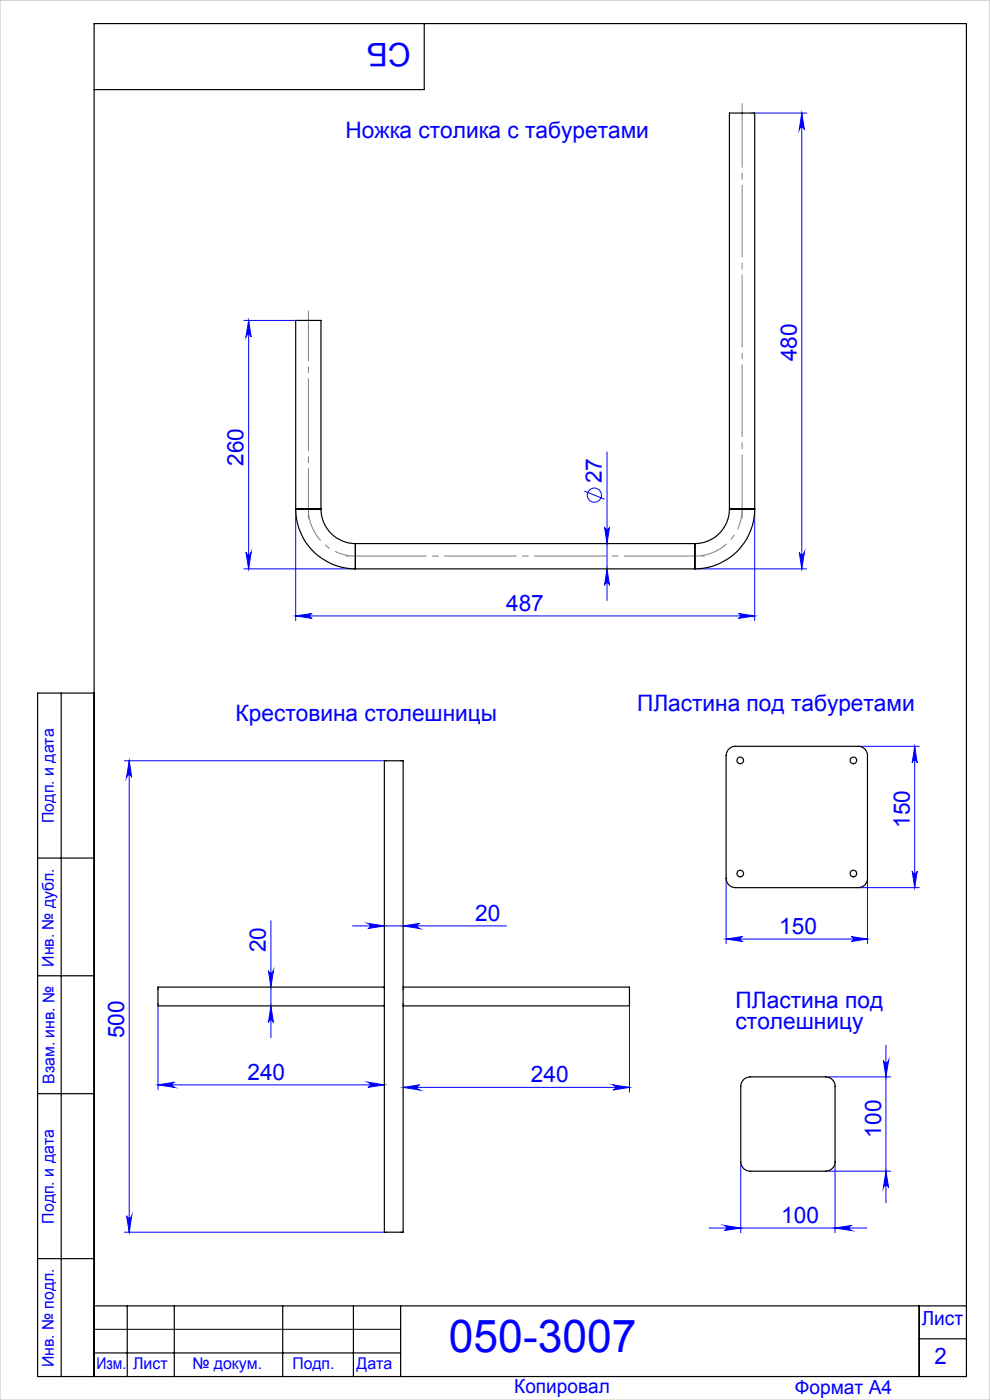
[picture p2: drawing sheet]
<svg xmlns="http://www.w3.org/2000/svg" width="210mm" height="297mm" viewBox="0 0 210 297" stroke-linecap="round" stroke-linejoin="round" font-family="sans-serif">
<g fill="none" stroke="#00f" stroke-width=".21">
<path d="M159.5 24h11.6M170.1 24v96.7M170.1 24l.5 3.5a.55 .55 0 0 0-.5-.5 .55 .55 0 0 0-.6 .5zM51.7 68h11.7M52.7 68l.6 3.5a.55 .55 0 0 0-.6-.5 .55 .55 0 0 0-.5 .5zM52.7 68v52.7M128.8 95.9v31.5M52.2 117.2a.55 .55 0 0 0 .5 .5 .55 .55 0 0 0 .6-.5l-.6 3.5zM62.7 108v23.7M123.9 104.2l4.3 1.7M128.2 111.8a.53 .53 0 0 0 .6 .5 .53 .53 0 0 0 .5-.5l-.5 3.5zM160.1 108v23.7"/>
<path d="M169.5 117.2a.55 .55 0 0 0 .6 .5 .55 .55 0 0 0 .5-.5l-.5 3.5zM51.7 120.7h23.7M62.7 130.7l3.5-.6a.53 .53 0 0 0-.5 .6 .53 .53 0 0 0 .5 .5zM62.7 130.7h97.4M128.8 120.7l.5 3.5a.53 .53 0 0 0-.5-.6 .53 .53 0 0 0-.6 .6zM147.4 120.7h23.7M156.6 130.1l3.5 .6-3.5 .5a.53 .53 0 0 0 .5-.5 .53 .53 0 0 0-.5-.6zM182 158.3h13M194 158.3v30M194 158.3l.6 3.5a.53 .53 0 0 0-.6-.5 .53 .53 0 0 0-.5 .5zM26.4 161.4h55.1M27.4 161.4v100"/>
<path d="M27.4 161.4l.5 3.5a.55 .55 0 0 0-.5-.5 .55 .55 0 0 0-.6 .5zM57.5 195.3v24.8M74.8 196.4h32.7M78 195.9l3.5 .5-3.5 .6a.55 .55 0 0 0 .5-.6 .55 .55 0 0 0-.5-.5zM85.5 196.4l3.5-.5a.55 .55 0 0 0-.5 .5 .55 .55 0 0 0 .5 .6zM154 186.3v13.9M154 199.2h30M154 199.2l3.5-.5a.53 .53 0 0 0-.5 .5 .53 .53 0 0 0 .5 .5zM180.5 198.7l3.5 .5-3.5 .5a.53 .53 0 0 0 .6-.5 .53 .53 0 0 0-.6-.5zM182 188.3h13M184 186.3v13.9M193.5 184.8a.53 .53 0 0 0 .5 .5 .53 .53 0 0 0 .6-.5l-.6 3.5z"/>
<path d="M33.5 213.4v17.7M56.9 205.9a.53 .53 0 0 0 .6 .5 .53 .53 0 0 0 .5-.5l-.5 3.5zM57.5 213.4l.5 3.5a.53 .53 0 0 0-.5-.5 .53 .53 0 0 0-.6 .5zM133.5 213.4v18.3M33.5 230.1h48M33.5 230.1l3.5-.5a.55 .55 0 0 0-.5 .5 .55 .55 0 0 0 .5 .6zM78 229.6l3.5 .5-3.5 .6a.55 .55 0 0 0 .5-.6 .55 .55 0 0 0-.5-.5zM85.5 230.7h48M85.5 230.7l3.5-.6a.55 .55 0 0 0-.5 .6 .55 .55 0 0 0 .5 .5zM130 230.1l3.5 .6-3.5 .5a.55 .55 0 0 0 .5-.5 .55 .55 0 0 0-.5-.6zM175.2 228.5h13.7M187.4 225a.55 .55 0 0 0 .5 .5 .55 .55 0 0 0 .6-.5l-.6 3.5z"/>
<path d="M187.9 221.7v33.5M26.8 257.9a.55 .55 0 0 0 .6 .5 .55 .55 0 0 0 .5-.5l-.5 3.5zM153.6 260l3.5 .5-3.5 .6a.55 .55 0 0 0 .5-.6 .55 .55 0 0 0-.5-.5zM157.1 246.5v15M175.2 248.5h13.7M177.1 246.5v15M187.9 248.5l.6 3.5a.55 .55 0 0 0-.6-.6 .55 .55 0 0 0-.5 .6zM26.4 261.4h55.1M150.4 260.5h33.5M177.1 260.5l3.6-.5a.55 .55 0 0 0-.6 .5 .55 .55 0 0 0 .6 .6z"/>
<circle cx="126.1" cy="105" r="1.51"/>
</g>
<path d="M65.4 108a10 10 0 0 0 10 10M147.4 118a10 10 0 0 0 10-10" fill="none" stroke="#808080" stroke-width=".21" stroke-dasharray="15.2 1.3 1.3 1.3" stroke-dashoffset="7.9" stroke-linecap="butt"/>
<path d="M65.4 110v-44" fill="none" stroke="#808080" stroke-width=".21" stroke-dasharray="15.2 1.3 1.3 1.3" stroke-dashoffset="4.7"/>
<path d="M157.4 22v88" fill="none" stroke="#808080" stroke-width=".21" stroke-dasharray="15.2 1.3 1.3 1.3" stroke-dashoffset="1.7"/>
<path d="M149.4 118h-76" fill="none" stroke="#808080" stroke-width=".21" stroke-dasharray="15.2 1.3 1.3 1.3" stroke-dashoffset="-1.8"/>
<path d="M20 282h65" fill="none" stroke="#000" stroke-width=".21"/>
<g fill="none" stroke="#000" stroke-width=".25">
<path d="M90 5v14h-70M13 147v145M20 147h-12v145h197v-287h-185v287M8 182h12M8 207h12M8 232h12M8 267h12M20 277h185M27 277v15M37 277v15M60 277v15M75 277v15"/>
<path d="M85 277v15M195 277v15M20 287h65M195 284h10"/>
</g>
<path d="M0 0h210v297h-210z" fill="none" stroke="#c0c0c0" stroke-width=".21"/>
<g fill="#00f">
<path d="M156.6 130.1l3.5 .6-3.5 .5a.53 .53 0 0 0 .5-.5 .53 .53 0 0 0-.5-.6zM62.7 130.7l3.5-.6a.53 .53 0 0 0-.5 .6 .53 .53 0 0 0 .5 .5z"/>
<path d="M33.5 230.1l3.5-.5a.55 .55 0 0 0-.5 .5 .55 .55 0 0 0 .5 .6zM78 229.6l3.5 .5-3.5 .6a.55 .55 0 0 0 .5-.6 .55 .55 0 0 0-.5-.5zM85.5 230.7l3.5-.6a.55 .55 0 0 0-.5 .6 .55 .55 0 0 0 .5 .5zM130 230.1l3.5 .6-3.5 .5a.55 .55 0 0 0 .5-.5 .55 .55 0 0 0-.5-.6zM78 195.9l3.5 .5-3.5 .6a.55 .55 0 0 0 .5-.6 .55 .55 0 0 0-.5-.5zM85.5 196.4l3.5-.5a.55 .55 0 0 0-.5 .5 .55 .55 0 0 0 .5 .6zM154 199.2l3.5-.5a.53 .53 0 0 0-.5 .5 .53 .53 0 0 0 .5 .5zM180.5 198.7l3.5 .5-3.5 .5a.53 .53 0 0 0 .6-.5 .53 .53 0 0 0-.6-.5zM153.6 260l3.5 .5-3.5 .6a.55 .55 0 0 0 .5-.6 .55 .55 0 0 0-.5-.5zM177.1 260.5l3.6-.5a.55 .55 0 0 0-.6 .5 .55 .55 0 0 0 .6 .6z"/>
<path d="M169.5 117.2a.55 .55 0 0 0 .6 .5 .55 .55 0 0 0 .5-.5l-.5 3.5zM170.1 24l.5 3.5a.55 .55 0 0 0-.5-.5 .55 .55 0 0 0-.6 .5zM128.8 120.7l.5 3.5a.53 .53 0 0 0-.5-.6 .53 .53 0 0 0-.6 .6zM128.2 111.8a.53 .53 0 0 0 .6 .5 .53 .53 0 0 0 .5-.5l-.5 3.5zM26.8 257.9a.55 .55 0 0 0 .6 .5 .55 .55 0 0 0 .5-.5l-.5 3.5zM27.4 161.4l.5 3.5a.55 .55 0 0 0-.5-.5 .55 .55 0 0 0-.6 .5zM57.5 213.4l.5 3.5a.53 .53 0 0 0-.5-.5 .53 .53 0 0 0-.6 .5zM56.9 205.9a.53 .53 0 0 0 .6 .5 .53 .53 0 0 0 .5-.5l-.5 3.5zM187.9 248.5l.6 3.5a.55 .55 0 0 0-.6-.6 .55 .55 0 0 0-.5 .6zM187.4 225a.55 .55 0 0 0 .5 .5 .55 .55 0 0 0 .6-.5l-.6 3.5z"/>
<path d="M193.5 184.8a.53 .53 0 0 0 .5 .5 .53 .53 0 0 0 .6-.5l-.6 3.5zM194 158.3l.6 3.5a.53 .53 0 0 0-.6-.5 .53 .53 0 0 0-.5 .5z"/>
<path d="M52.7 68l.6 3.5a.55 .55 0 0 0-.6-.5 .55 .55 0 0 0-.5 .5zM52.2 117.2a.55 .55 0 0 0 .5 .5 .55 .55 0 0 0 .6-.5l-.6 3.5z"/>
</g>
<g fill="none" stroke="#000" stroke-width=".25">
<path d="M62.7 108a12.7 12.7 0 0 0 12.7 12.7M62.7 108v-40h5.4v40M62.7 108h5.4M68.1 108a7.3 7.3 0 0 0 7.3 7.3M75.4 115.3v5.4M75.4 115.3h72M147.4 115.3v5.4M154.7 108a7.3 7.3 0 0 1-7.3 7.3M154.7 108h5.4M154.7 108v-84h5.4v84M160.1 108a12.7 12.7 0 0 1-12.7 12.7M75.4 120.7h72"/>
<path d="M154.6 158.9l1.1-.6h26.3a1.93 1.93 0 0 1 2 2v26a1.93 1.93 0 0 1-2 2h-26a1.99 1.99 0 0 1-2-2v-26l.2-.9zM81.5 213.4v48h4v-48M81.5 209.4v-48h4v48M81.5 209.4h-48v4h48M81.5 209.4v4M85.5 209.4v4M85.5 209.4h48v4h-48M157.8 228.9l1.1-.4h16.3a1.98 1.98 0 0 1 1.9 2v15.9a1.98 1.98 0 0 1-1.9 2.1h-16.1a1.98 1.98 0 0 1-2-2.1v-15.9l.3-1z"/>
<circle cx="157" cy="161.3" r=".71"/>
<circle cx="181" cy="161.3" r=".71"/>
<circle cx="157" cy="185.3" r=".7"/>
<circle cx="181" cy="185.3" r=".7"/>
</g>
<text font-size="9.6" fill="#00f" x="95.2" y="286.9">050-3007</text>
<text font-size="6.9" fill="#00f" x="87.1" y="9.2" transform="rotate(-180 87.1 9.2)">СБ</text>
<g font-size="4.8" fill="#00f">
<text x="73.3" y="29.4">Ножка столика с табуретами</text>
<text x="169" y="76.7" transform="rotate(-90 169 76.7)">480</text>
<text x="51.7" y="98.8" transform="rotate(-90 51.7 98.8)">260</text>
<text x="127.7" y="102.5" transform="rotate(-90 127.7 102.5)">27</text>
<text x="107.4" y="129.6">487</text>
<text x="50" y="153">Крестовина столешницы</text>
<text x="135.1" y="150.8">ПЛастина под табуретами</text>
<text x="193" y="175.6" transform="rotate(-90 193 175.6)">150</text>
<text x="100.8" y="195.3">20</text>
<text x="56.4" y="202" transform="rotate(-90 56.4 202)">20</text>
<text x="165.3" y="198.1">150</text>
<text x="156" y="213.8">ПЛастина под</text>
<text x="26.3" y="220.3" transform="rotate(-90 26.3 220.3)">500</text>
<text x="156" y="218.3">столешницу</text>
<text x="52.5" y="229">240</text>
<text x="112.6" y="229.6">240</text>
<text x="186.9" y="241.3" transform="rotate(-90 186.9 241.3)">100</text>
<text x="165.7" y="259.4">100</text>
<text x="198.2" y="289.5">2</text>
</g>
<g font-size="4.1" fill="#00f">
<text x="195.5" y="281.2">Лист</text>
<text x="109.1" y="295.6">Копировал</text>
<text x="168.6" y="295.7">Формат А4</text>
</g>
<g font-size="3.4" fill="#00f">
<text x="11.4" y="174.6" transform="rotate(-90 11.4 174.6)">Подп. и дата</text>
<text x="11.4" y="205.1" transform="rotate(-90 11.4 205.1)">Инв. № дубл.</text>
<text x="11.6" y="229.9" transform="rotate(-90 11.6 229.9)">Взам. инв. №</text>
<text x="11.4" y="259.6" transform="rotate(-90 11.4 259.6)">Подп. и дата</text>
<text x="11.4" y="290" transform="rotate(-90 11.4 290)">Инв. № подл.</text>
<text x="20.4" y="290.4">Изм.</text>
<text x="28.2" y="290.4">Лист</text>
<text x="40.8" y="290.4">№ докум.</text>
<text x="62" y="290.4">Подп.</text>
<text x="75.6" y="290.4">Дата</text>
</g>
</svg>
